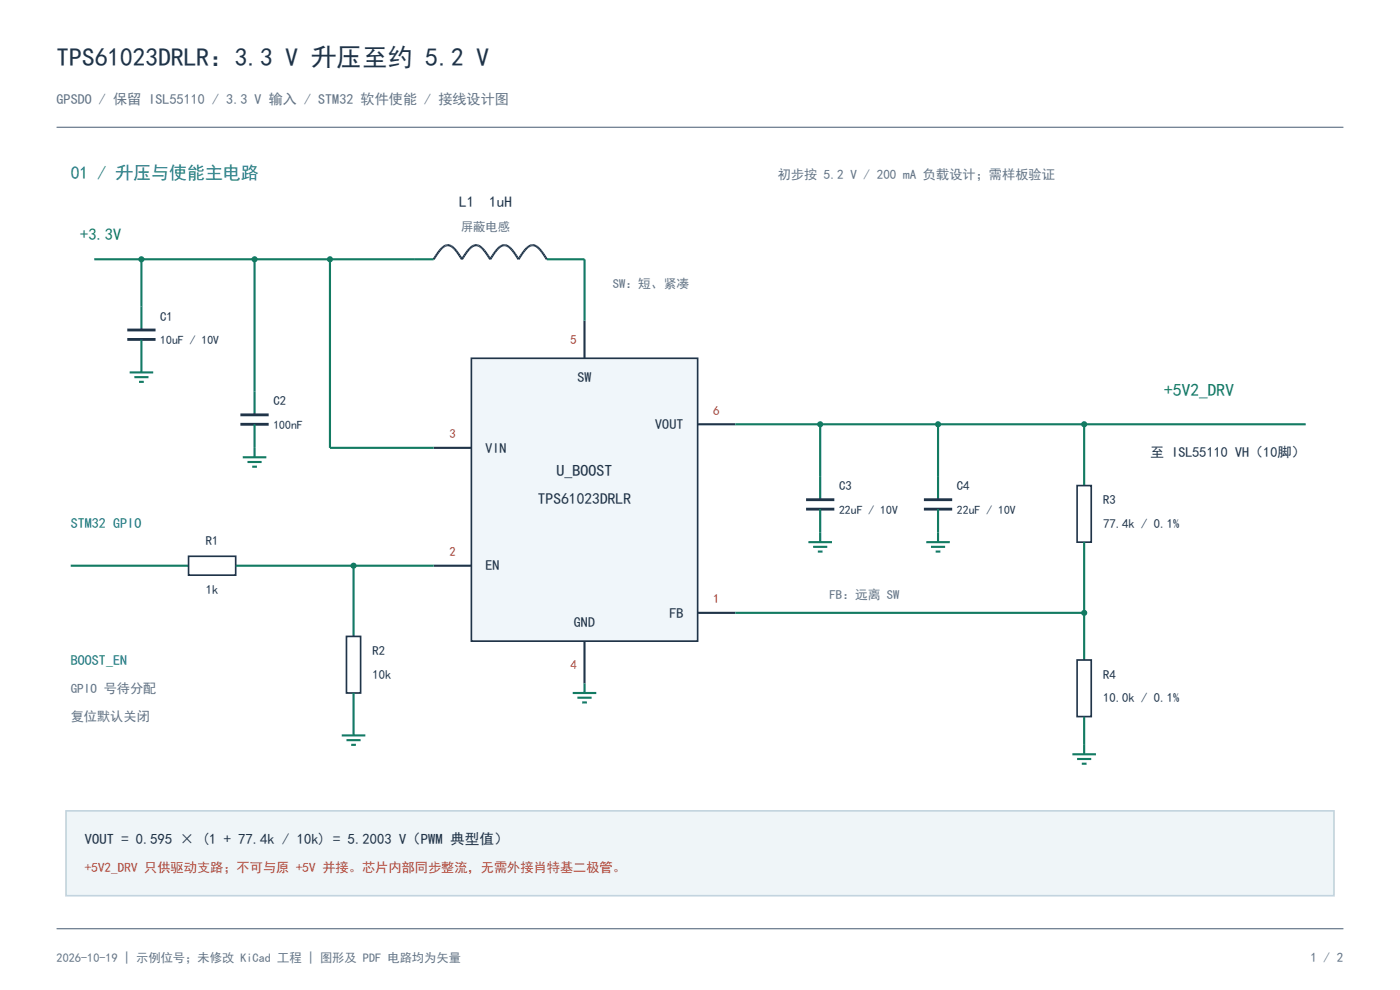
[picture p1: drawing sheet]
<svg xmlns="http://www.w3.org/2000/svg" width="297mm" height="210mm" viewBox="0 0 297 210" stroke-linecap="round" stroke-linejoin="round" font-family="sans-serif">
<path d="M12 27h273" fill="none" stroke="#637487" stroke-width=".25"/>
<path d="M100 76h48v60h-48z" fill-rule="evenodd" fill="#f0f6fa" stroke="#203448" stroke-width=".35"/>
<path d="M124 68v8M92 95h8M148 90h8M92 120h8M124 136v9M148 130h8" fill="none" stroke="#203448" stroke-width=".45"/>
<path d="M20 55h68M121.5 147h5M122.5 148h3M123.5 149h1M124 145v2" fill="none" stroke="#137b62" stroke-width=".45"/>
<g fill="#137b62">
<circle cx="30" cy="55" r=".65"/>
<circle cx="54" cy="55" r=".65"/>
<circle cx="70" cy="55" r=".65"/>
</g>
<g fill="none" stroke="#137b62" stroke-width=".45">
<path d="M30 55v15M54 55v33M70 55v40h22M88 55h4M116 55h8v13M27.5 79h5M30 72v7M28.5 80h3M29.5 81h1M51.5 97h5M52.5 98h3M53.5 99h1"/>
<path d="M54 90v7M156 90h121"/>
</g>
<path d="M27 70h6M27 72h6M51 88h6M51 90h6" fill="none" stroke="#203448" stroke-width=".6"/>
<path d="M92 55l.3-.4a4.7 4.7 0 0 1 2.7-2.6 3.9 3.9 0 0 1 2.5 2.2l.5 .8 .2-.4a4.7 4.7 0 0 1 2.8-2.6 3.9 3.9 0 0 1 2.5 2.2l.5 .8 .2-.4a4.7 4.7 0 0 1 2.8-2.6 3.9 3.9 0 0 1 2.5 2.2l.5 .8 .3-.4a4.7 4.7 0 0 1 2.7-2.6 3.9 3.9 0 0 1 2.5 2.2l.5 .8" fill="none" stroke="#203448" stroke-width=".45"/>
<g fill="#137b62">
<circle cx="174" cy="90" r=".65"/>
<circle cx="199" cy="90" r=".65"/>
<circle cx="230" cy="90" r=".65"/>
</g>
<path d="M174 90v16M199 90v16M230 90v13M171.5 115h5M172.5 116h3M173.5 117h1M174 108v7M196.5 115h5M197.5 116h3M198.5 117h1M199 108v7" fill="none" stroke="#137b62" stroke-width=".45"/>
<path d="M171 106h6M171 108h6M196 106h6M196 108h6" fill="none" stroke="#203448" stroke-width=".6"/>
<path d="M228.5 103h3v12h-3z" fill-rule="evenodd" fill="#fff" stroke="#203448" stroke-width=".35"/>
<path d="M230 115v15" fill="none" stroke="#137b62" stroke-width=".45"/>
<circle cx="230" cy="130" r=".65" fill="#137b62"/>
<path d="M156 130h74v10" fill="none" stroke="#137b62" stroke-width=".45"/>
<path d="M228.5 140h3v12h-3z" fill-rule="evenodd" fill="#fff" stroke="#203448" stroke-width=".35"/>
<path d="M15 120h25M227.5 160h5M230 152v8M228.5 161h3M229.5 162h1" fill="none" stroke="#137b62" stroke-width=".45"/>
<path d="M40 118h10v4h-10z" fill-rule="evenodd" fill="#fff" stroke="#203448" stroke-width=".35"/>
<path d="M50 120h42" fill="none" stroke="#137b62" stroke-width=".45"/>
<circle cx="75" cy="120" r=".65" fill="#137b62"/>
<path d="M75 120v15" fill="none" stroke="#137b62" stroke-width=".45"/>
<path d="M73.5 135h3v12h-3z" fill-rule="evenodd" fill="#fff" stroke="#203448" stroke-width=".35"/>
<path d="M72.5 156h5M73.5 157h3M74.5 158h1M75 147v9" fill="none" stroke="#137b62" stroke-width=".45"/>
<path d="M14 172h269v18h-269z" fill-rule="evenodd" fill="#eff5f8" stroke="#c3d4df" stroke-width=".35"/>
<path d="M12 197h273" fill="none" stroke="#637487" stroke-width=".25"/>
<text font-size="5.4" fill="#203448" x="12" y="14">TPS61023DRLR：3.3 V 升压至约 5.2 V</text>
<text font-size="3.8" fill="#1468a0" x="15" y="38">01 / 升压与使能主电路</text>
<text font-size="3.7" fill="#137b62" x="247" y="84">+5V2_DRV</text>
<text font-size="3.5" fill="#137b62" x="17" y="51">+3.3V</text>
<text font-size="3.4" fill="#203448" x="118" y="101">U_BOOST</text>
<text font-size="3.3" fill="#203448" x="114.1" y="107">TPS61023DRLR</text>
<g font-size="3.2" fill="#203448">
<text x="97.4" y="44">L1</text>
<text x="103.8" y="44">1uH</text>
</g>
<text font-size="3.1" fill="#203448" x="18" y="179">VOUT = 0.595 × (1 + 77.4k / 10k) = 5.2003 V（PWM 典型值）</text>
<text font-size="3" fill="#637487" x="12" y="22">GPSDO / 保留 ISL55110 / 3.3 V 输入 / STM32 软件使能 / 接线设计图</text>
<g font-size="3" fill="#203448">
<text x="122.5" y="81">SW</text>
<text x="103" y="96">VIN</text>
<text x="139" y="91">VOUT</text>
<text x="244" y="97">至 ISL55110 VH（10脚）</text>
<text x="103" y="121">EN</text>
<text x="142" y="131">FB</text>
<text x="121.7" y="133">GND</text>
</g>
<g font-size="3" fill="#1468a0">
<text x="15" y="112">STM32 GPIO</text>
<text x="15" y="141">BOOST_EN</text>
</g>
<g font-size="2.8" fill="#637487">
<text x="165" y="38">初步按 5.2 V / 200 mA 负载设计；需样板验证</text>
<text x="15" y="147">GPIO 号待分配</text>
<text x="15" y="153">复位默认关闭</text>
<text x="278" y="204">1 / 2</text>
</g>
<text font-size="2.8" fill="#b34839" x="18" y="185">+5V2_DRV 只供驱动支路；不可与原 +5V 并接。芯片内部同步整流，无需外接肖特基二极管。</text>
<g font-size="2.7" fill="#637487">
<text x="130" y="61">SW：短、紧凑</text>
<text x="176" y="127">FB：远离 SW</text>
</g>
<g font-size="2.7" fill="#203448">
<text x="34" y="68">C1</text>
<text x="58" y="86">C2</text>
<text x="178" y="104">C3</text>
<text x="203" y="104">C4</text>
<text x="234" y="107">R3</text>
<text x="234" y="112">77.4k / 0.1%</text>
<text x="43.7" y="115.5">R1</text>
<text x="43.7" y="126">1k</text>
<text x="79" y="139">R2</text>
<text x="79" y="144">10k</text>
<text x="234" y="144">R4</text>
<text x="234" y="149">10.0k / 0.1%</text>
</g>
<g font-size="2.7" fill="#b34839">
<text x="121" y="73">5</text>
<text x="151.3" y="88">6</text>
<text x="95.3" y="93">3</text>
<text x="95.3" y="118">2</text>
<text x="151.3" y="128">1</text>
<text x="121" y="142">4</text>
</g>
<g font-size="2.6" fill="#637487">
<text x="97.8" y="49">屏蔽电感</text>
<text x="12" y="204">2026-10-19 | 示例位号；未修改 KiCad 工程 | 图形及 PDF 电路均为矢量</text>
</g>
<g font-size="2.5" fill="#203448">
<text x="34" y="73">10uF / 10V</text>
<text x="58" y="91">100nF</text>
<text x="178" y="109">22uF / 10V</text>
<text x="203" y="109">22uF / 10V</text>
</g>
</svg>
